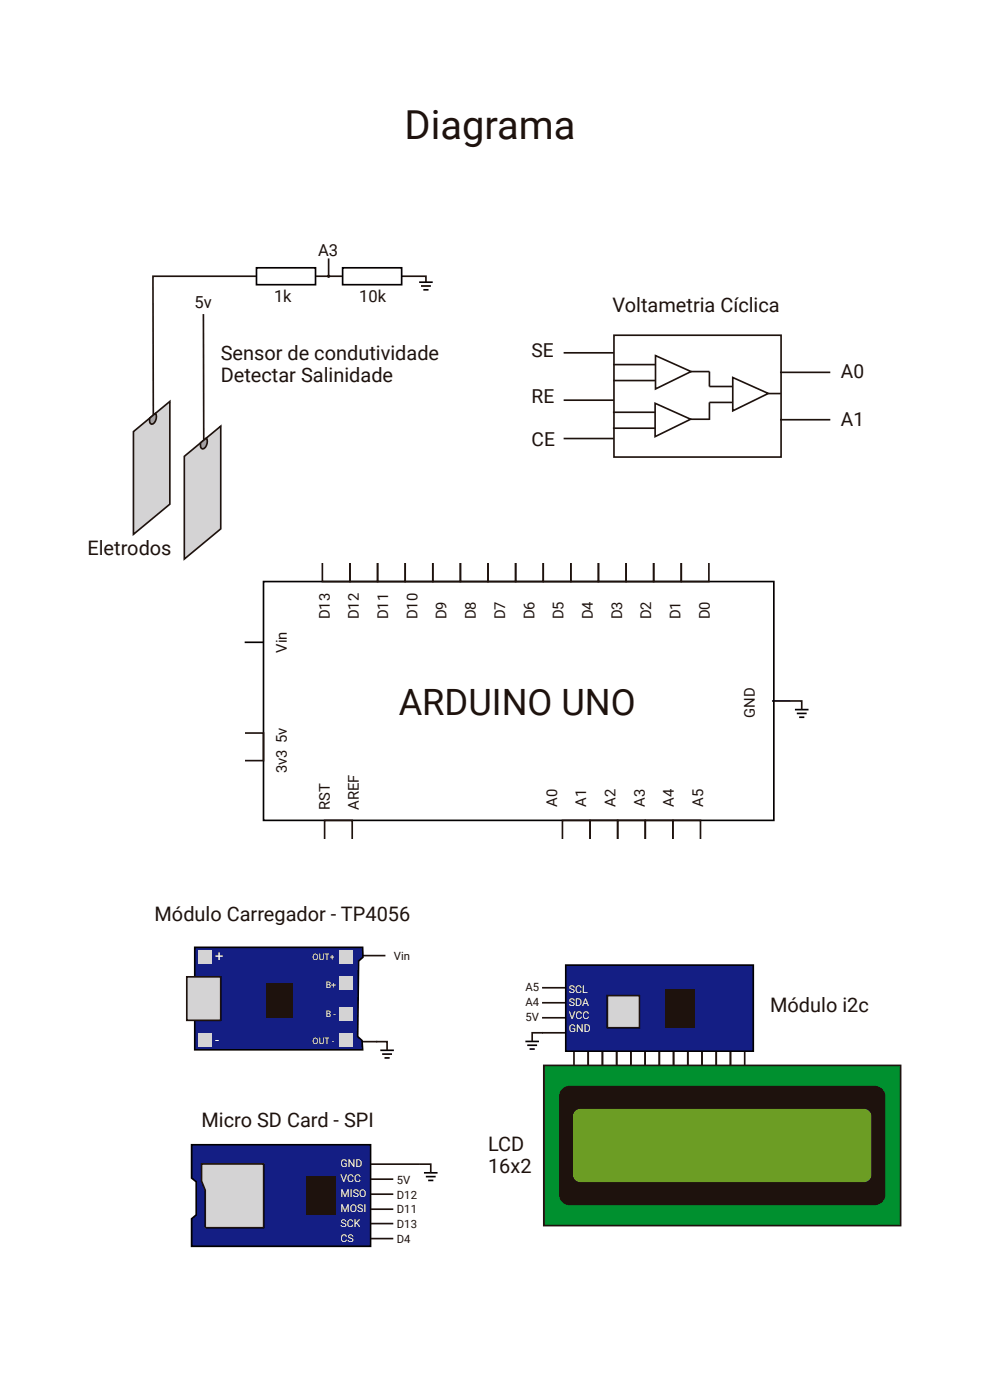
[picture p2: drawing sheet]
<svg xmlns="http://www.w3.org/2000/svg" width="210mm" height="297mm" viewBox="0 0 210 297" stroke-linecap="round" stroke-linejoin="round" font-family="sans-serif">
<!-- layer: Camada 1 -->
<path d="M72.8 202.7h9M66.1 221h13.9" fill="none" stroke="#1e120d" stroke-width=".35"/>
<path d="M80.7 222.8h2.9z" fill="#fff"/>
<path d="M80.7 222.8h2.9" fill="none" stroke="#020002" stroke-width=".35"/>
<path d="M81.1 223.6h2.1z" fill="#fff"/>
<path d="M81.1 223.6h2.1" fill="none" stroke="#020002" stroke-width=".35"/>
<path d="M81.6 224.4h1.1z" fill="#fff"/>
<path d="M81.6 224.4h1.1" fill="none" stroke="#020002" stroke-width=".35"/>
<path d="M79.8 221h2.3v1.8M69.5 256.5h13.9M69.5 253.3h13.9M69.5 259.6h13.9M69.5 250.2h13.9M69.5 247h19.6M69.5 262.8h13.9" fill="none" stroke="#1e120d" stroke-width=".35"/>
<path d="M55.9 123.4h108.2v50.6h-108.2z" fill="none" stroke="#020102" stroke-width=".35"/>
<path d="M40.6 242.9h38v21.5h-38v-5.8l1-.9v-7l-1-.8z" fill="#141e84"/>
<path d="M40.6 242.9h38v21.5h-38v-5.8l1-.9v-7l-1-.8z" fill="none" stroke="#010001" stroke-width=".35"/>
<path d="M41.3 201h35.6l.1 2.1-.9 .8-.2 16 .9 .8 .1 2h-35.6z" fill="#141e84"/>
<path d="M41.3 201h35.6l.1 2.1-.9 .8-.2 16 .9 .8 .1 2h-35.6z" fill="none" stroke="#010001" stroke-width=".35"/>
<g fill="none" stroke="#1e120d" stroke-width=".35">
<path d="M115 209.5h13.9M115 212.7h13.9M115 215.9h13.9M115 219.1h13.9M121.8 220.4h3v7.2h-3zM124.8 220.4h3v7.2h-3zM127.8 220.4h3v7.2h-3zM130.8 220.4h3v7.2h-3zM133.8 220.4h3v7.2h-3zM136.8 220.4h3.1v7.2h-3.1zM139.9 220.4h3v7.2h-3zM142.9 220.4h3v7.2h-3z"/>
<path d="M145.9 220.4h3v7.2h-3zM148.9 220.4h3v7.2h-3zM151.9 220.4h3v7.2h-3zM154.9 220.4h3.1v7.2h-3.1z"/>
</g>
<path d="M28.3 91.6l7.7-6.4v21.8l-7.7 6.4z" fill="#d4d3d4"/>
<path d="M90.4 59.9v-1.3h-58l.1 30.3M28.3 91.6l7.7-6.4v21.8l-7.7 6.4z" fill="none" stroke="#1e120d" stroke-width=".35"/>
<path d="M31.8 88.7l1.2-1a1.66 1.66 0 0 1-.7 2.3 .87 .87 0 0 1-.5-1.3z" fill="#a2a2a2"/>
<path d="M31.8 88.7l1.2-1a1.66 1.66 0 0 1-.7 2.3 .87 .87 0 0 1-.5-1.3z" fill="none" stroke="#1e120d" stroke-width=".35"/>
<path d="M39.1 96.8l7.7-6.4v21.8l-7.7 6.4z" fill="#d4d3d4"/>
<path d="M43.1 66.6l.1 27.9M39.1 96.8l7.7-6.4v21.8l-7.7 6.4z" fill="none" stroke="#1e120d" stroke-width=".35"/>
<path d="M42.6 93.9l1.2-1a1.66 1.66 0 0 1-.7 2.3 .87 .87 0 0 1-.5-1.3z" fill="#a2a2a2"/>
<path d="M42.6 93.9l1.2-1a1.66 1.66 0 0 1-.7 2.3 .87 .87 0 0 1-.5-1.3z" fill="none" stroke="#1e120d" stroke-width=".35"/>
<g fill="#fff" stroke="#020002" stroke-width=".35">
<path d="M54.4 56.8h12.5v3.6h-12.5z"/>
<path d="M72.7 56.8h12.5v3.6h-12.5z"/>
<path d="M88.9 59.9h2.9z"/>
<path d="M89.3 60.7h2.1z"/>
<path d="M89.8 61.5h1.1z"/>
</g>
<path d="M69.7 54.8v3.8" fill="none" stroke="#1e120d" stroke-width=".35"/>
<path d="M111.4 220.9h2.9z" fill="#fff"/>
<path d="M111.4 220.9h2.9" fill="none" stroke="#020002" stroke-width=".35"/>
<path d="M111.8 221.7h2.1z" fill="#fff"/>
<path d="M111.8 221.7h2.1" fill="none" stroke="#020002" stroke-width=".35"/>
<path d="M112.3 222.6h1.1z" fill="#fff"/>
<path d="M112.3 222.6h1.1" fill="none" stroke="#020002" stroke-width=".35"/>
<path d="M115.2 219.1h-2.3v1.8" fill="none" stroke="#1e120d" stroke-width=".35"/>
<circle cx="69.7" cy="58.6" r=".35" fill="#1e120d"/>
<path d="M115.4 226h75.6v34h-75.6z" fill="#00902f" stroke="#1e120d" stroke-width=".35"/>
<path d="M119.2 231l1-.6h.6h64.8a2.25 2.25 0 0 1 2.2 2.2v20.8a2.25 2.25 0 0 1-2.2 2.3h-64.8a2.25 2.25 0 0 1-2.2-2.3v-20.8l.1-.6z" fill="#1e120d"/>
<path d="M121.9 235.6l.7-.5h.5h60.2a1.68 1.68 0 0 1 1.7 1.6v12.6a1.68 1.68 0 0 1-1.7 1.6h-60.2a1.68 1.68 0 0 1-1.7-1.6v-12.6v-.4z" fill="#6c9d24"/>
<path d="M121.9 235.6l.7-.5h.5h60.2a1.68 1.68 0 0 1 1.7 1.6v12.6a1.68 1.68 0 0 1-1.7 1.6h-60.2a1.68 1.68 0 0 1-1.7-1.6v-12.6v-.4z" fill="none" stroke="#1e120d" stroke-width=".35"/>
<path d="M120 204.7h39.8v18.3h-39.8z" fill="#141e84" stroke="#010001" stroke-width=".35"/>
<g fill="#1e120d">
<path d="M141.2 209.9h6.2v8.1h-6.2z"/>
<path d="M65 249.6h6.2v8.1h-6.2z"/>
<path d="M56.6 208.5h5.6v7.4h-5.6z"/>
</g>
<g fill="#d4d3d4" stroke="#1e120d" stroke-width=".35">
<path d="M128.8 211.2h6.9v6.8h-6.9z"/>
<path d="M39.6 207.2h7.2v9.3h-7.2z"/>
</g>
<g fill="#d4d3d4">
<path d="M41.9 201.5h3v2.9h-3z"/>
<path d="M41.9 219.2h3v2.9h-3z"/>
<path d="M71.9 201.5h2.9v3h-2.9z"/>
<path d="M71.9 219.2h2.9v3h-2.9z"/>
</g>
<g fill="none" stroke="#1e120d" stroke-width=".35">
<path d="M119.6 74.8h10.6M130.1 77.3h8.9M130.2 71.1h35.5v25.9h-35.5zM139 75.4l7.6 3.4-7.6 3.7zM146.6 78.8h3.9v3.2h4.9M165.5 79h10.6M119.6 93h10.6M119.6 84.9h10.6M130 87.5h9M130 90.8h9M130.1 80.7h8.9M139 85.6l7.5 3.3-7.5 3.7z"/>
<path d="M146.5 88.9h4M155.4 85.4h-4.9v3.7M155.4 80.1l7.6 3.4-7.6 3.7zM163 83.5h2.6M165.5 89h10.6"/>
</g>
<path d="M42.7 246.9h13.2v13.6h-12.4v-8l-.8-2z" fill="#d4d3d4" stroke="#1e120d" stroke-width=".35"/>
<path d="M89.9 248.8h2.9z" fill="#fff"/>
<path d="M89.9 248.8h2.9" fill="none" stroke="#020002" stroke-width=".35"/>
<path d="M90.3 249.6h2.1z" fill="#fff"/>
<path d="M90.3 249.6h2.1" fill="none" stroke="#020002" stroke-width=".35"/>
<path d="M90.8 250.4h1.1z" fill="#fff"/>
<path d="M90.8 250.4h1.1" fill="none" stroke="#020002" stroke-width=".35"/>
<g fill="none" stroke="#1e120d" stroke-width=".35">
<path d="M68.4 117.3h5.8v6.1h-5.8zM74.2 117.3h5.9v6.1h-5.9zM80.1 117.3h5.9v6.1h-5.9zM86 117.3h5.8v6.1h-5.8zM91.8 117.3h5.9v6.1h-5.9zM97.7 117.3h5.8v6.1h-5.8zM103.5 117.3h5.9v6.1h-5.9zM109.4 117.3h5.8v6.1h-5.8zM115.2 117.3h5.9v6.1h-5.9zM121.1 117.3h5.8v6.1h-5.8zM126.9 117.3h5.9v6.1h-5.9zM132.8 117.3h5.9v6.1h-5.9z"/>
<path d="M138.7 117.3h5.8v6.1h-5.8zM144.5 117.3h5.9v6.1h-5.9zM89.1 247h2.3v1.8"/>
</g>
<path d="M66.1 107.3h87.2v12.1h-87.2z" fill="#fff"/>
<path d="M119.3 174h5.9v6.1h-5.9zM125.2 174h5.8v6.1h-5.8zM131 174h5.9v6.1h-5.9zM136.9 174h5.8v6.1h-5.8zM142.7 174h5.9v6.1h-5.9z" fill="none" stroke="#1e120d" stroke-width=".35"/>
<path d="M115.2 178h36.3v5.1h-36.3z" fill="#fff"/>
<path d="M68.9 174h5.8v6.1h-5.8z" fill="none" stroke="#1e120d" stroke-width=".35"/>
<path d="M64.8 178h14v5.1h-14z" fill="#fff"/>
<path d="M49.8 155.5h6.1v5.9h-6.1z" fill="none" stroke="#1e120d" stroke-width=".35"/>
<path d="M46.8 151.4h5.1v14.1h-5.1z" fill="#fff"/>
<path d="M51.9 136.3h4M163.8 148.7h4" fill="none" stroke="#020102" stroke-width=".35"/>
<path d="M168.6 150.5h2.9z" fill="#fff"/>
<path d="M168.6 150.5h2.9" fill="none" stroke="#020002" stroke-width=".35"/>
<path d="M169 151.3h2.1z" fill="#fff"/>
<path d="M169 151.3h2.1" fill="none" stroke="#020002" stroke-width=".35"/>
<path d="M169.5 152.2h1.1z" fill="#fff"/>
<path d="M169.5 152.2h1.1" fill="none" stroke="#020002" stroke-width=".35"/>
<path d="M167.8 148.7h2.3v1.8" fill="none" stroke="#1e120d" stroke-width=".35"/>
<g fill="#d4d3d4">
<path d="M71.9 213.7h2.9v2.9h-2.9z"/>
<path d="M71.9 207.1h2.9v2.9h-2.9z"/>
</g>
<text font-size="8.5" fill="#1e120d" x="85.8" y="29.5">Diagrama</text>
<text font-size="7.7" fill="#1e120d" x="84.6" y="151.6">ARDUINO UNO</text>
<g font-size="4.2" fill="#1e120d">
<text x="129.9" y="66.2">Voltametria Cíclica</text>
<text x="46.8" y="76.4">Sensor de condutividade</text>
<text x="46.8" y="81">Detectar Salinidade</text>
<text x="18.6" y="117.7">Eletrodos</text>
<text x="32.8" y="195.3">Módulo Carregador - TP4056</text>
<text x="163.4" y="214.6">Módulo i2c</text>
<text x="42.7" y="239.1">Micro SD Card - SPI</text>
<text x="103.5" y="244.2">LCD</text>
<text x="103.5" y="248.8">16x2</text>
</g>
<g font-size="4.1" fill="#1e120d">
<text x="112.8" y="75.7">SE</text>
<text x="178.4" y="80.1">A0</text>
<text x="112.8" y="85.5">RE</text>
<text x="112.8" y="94.7">CE</text>
<text x="178.4" y="90.4">A1</text>
</g>
<g font-size="3.5" fill="#1e120d">
<text x="67.5" y="54.4">A3</text>
<text x="41.3" y="65.3">5v</text>
<text x="58.1" y="64">1k</text>
<text x="76.2" y="64">10k</text>
</g>
<g font-size="3.1" fill="#1e120d">
<text x="69.9" y="131.4" transform="rotate(-90 69.9 131.4)">D13</text>
<text x="76.1" y="131.4" transform="rotate(-90 76.1 131.4)">D12</text>
<text x="82.3" y="131.4" transform="rotate(-90 82.3 131.4)">D11</text>
<text x="88.5" y="131.4" transform="rotate(-90 88.5 131.4)">D10</text>
<text x="94.7" y="131.4" transform="rotate(-90 94.7 131.4)">D9</text>
<text x="100.9" y="131.4" transform="rotate(-90 100.9 131.4)">D8</text>
<text x="107.1" y="131.4" transform="rotate(-90 107.1 131.4)">D7</text>
<text x="113.3" y="131.4" transform="rotate(-90 113.3 131.4)">D6</text>
<text x="119.5" y="131.4" transform="rotate(-90 119.5 131.4)">D5</text>
<text x="125.7" y="131.4" transform="rotate(-90 125.7 131.4)">D4</text>
<text x="131.9" y="131.4" transform="rotate(-90 131.9 131.4)">D3</text>
<text x="138.1" y="131.4" transform="rotate(-90 138.1 131.4)">D2</text>
<text x="144.3" y="131.4" transform="rotate(-90 144.3 131.4)">D1</text>
<text x="150.5" y="131.4" transform="rotate(-90 150.5 131.4)">D0</text>
<text x="60.9" y="138.5" transform="rotate(-90 60.9 138.5)">Vin</text>
<text x="160.1" y="152.3" transform="rotate(-90 160.1 152.3)">GND</text>
<text x="60.9" y="157.7" transform="rotate(-90 60.9 157.7)">5v</text>
<text x="60.9" y="164" transform="rotate(-90 60.9 164)">3v3</text>
<text x="69.9" y="171.9" transform="rotate(-90 69.9 171.9)">RST</text>
<text x="76.1" y="171.9" transform="rotate(-90 76.1 171.9)">AREF</text>
<text x="118.2" y="171.2" transform="rotate(-90 118.2 171.2)">A0</text>
<text x="124.4" y="171.2" transform="rotate(-90 124.4 171.2)">A1</text>
<text x="130.6" y="171.2" transform="rotate(-90 130.6 171.2)">A2</text>
<text x="136.8" y="171.2" transform="rotate(-90 136.8 171.2)">A3</text>
<text x="143" y="171.2" transform="rotate(-90 143 171.2)">A4</text>
<text x="149.2" y="171.2" transform="rotate(-90 149.2 171.2)">A5</text>
</g>
<g font-size="3.1" fill="#fff">
<text x="45.6" y="204">+</text>
<text x="45.6" y="221.8">-</text>
</g>
<g font-size="2.4" fill="#1e120d">
<text x="83.6" y="203.6">Vin</text>
<text x="111.4" y="210.3">A5</text>
<text x="111.4" y="213.5">A4</text>
<text x="111.4" y="216.7">5V</text>
<text x="84.2" y="251.1">5V</text>
<text x="84.2" y="254.3">D12</text>
<text x="84.2" y="257.4">D11</text>
<text x="84.2" y="260.6">D13</text>
<text x="84.2" y="263.8">D4</text>
</g>
<g font-size="2.3" fill="#fff">
<text x="120.7" y="210.7">SCL</text>
<text x="120.7" y="213.4">SDA</text>
<text x="120.7" y="216.2">VCC</text>
<text x="120.7" y="218.9">GND</text>
<text x="72.2" y="247.5">GND</text>
<text x="72.2" y="250.7">VCC</text>
<text x="72.2" y="253.9">MISO</text>
<text x="72.2" y="257">MOSI</text>
<text x="72.2" y="260.2">SCK</text>
<text x="72.2" y="263.4">CS</text>
</g>
<g font-size="1.9" fill="#fff">
<text x="66.3" y="203.6">OUT+</text>
<text x="69.1" y="209.5">B+</text>
<text x="69.1" y="215.7">B -</text>
<text x="66.3" y="221.4">OUT -</text>
</g>
</svg>
